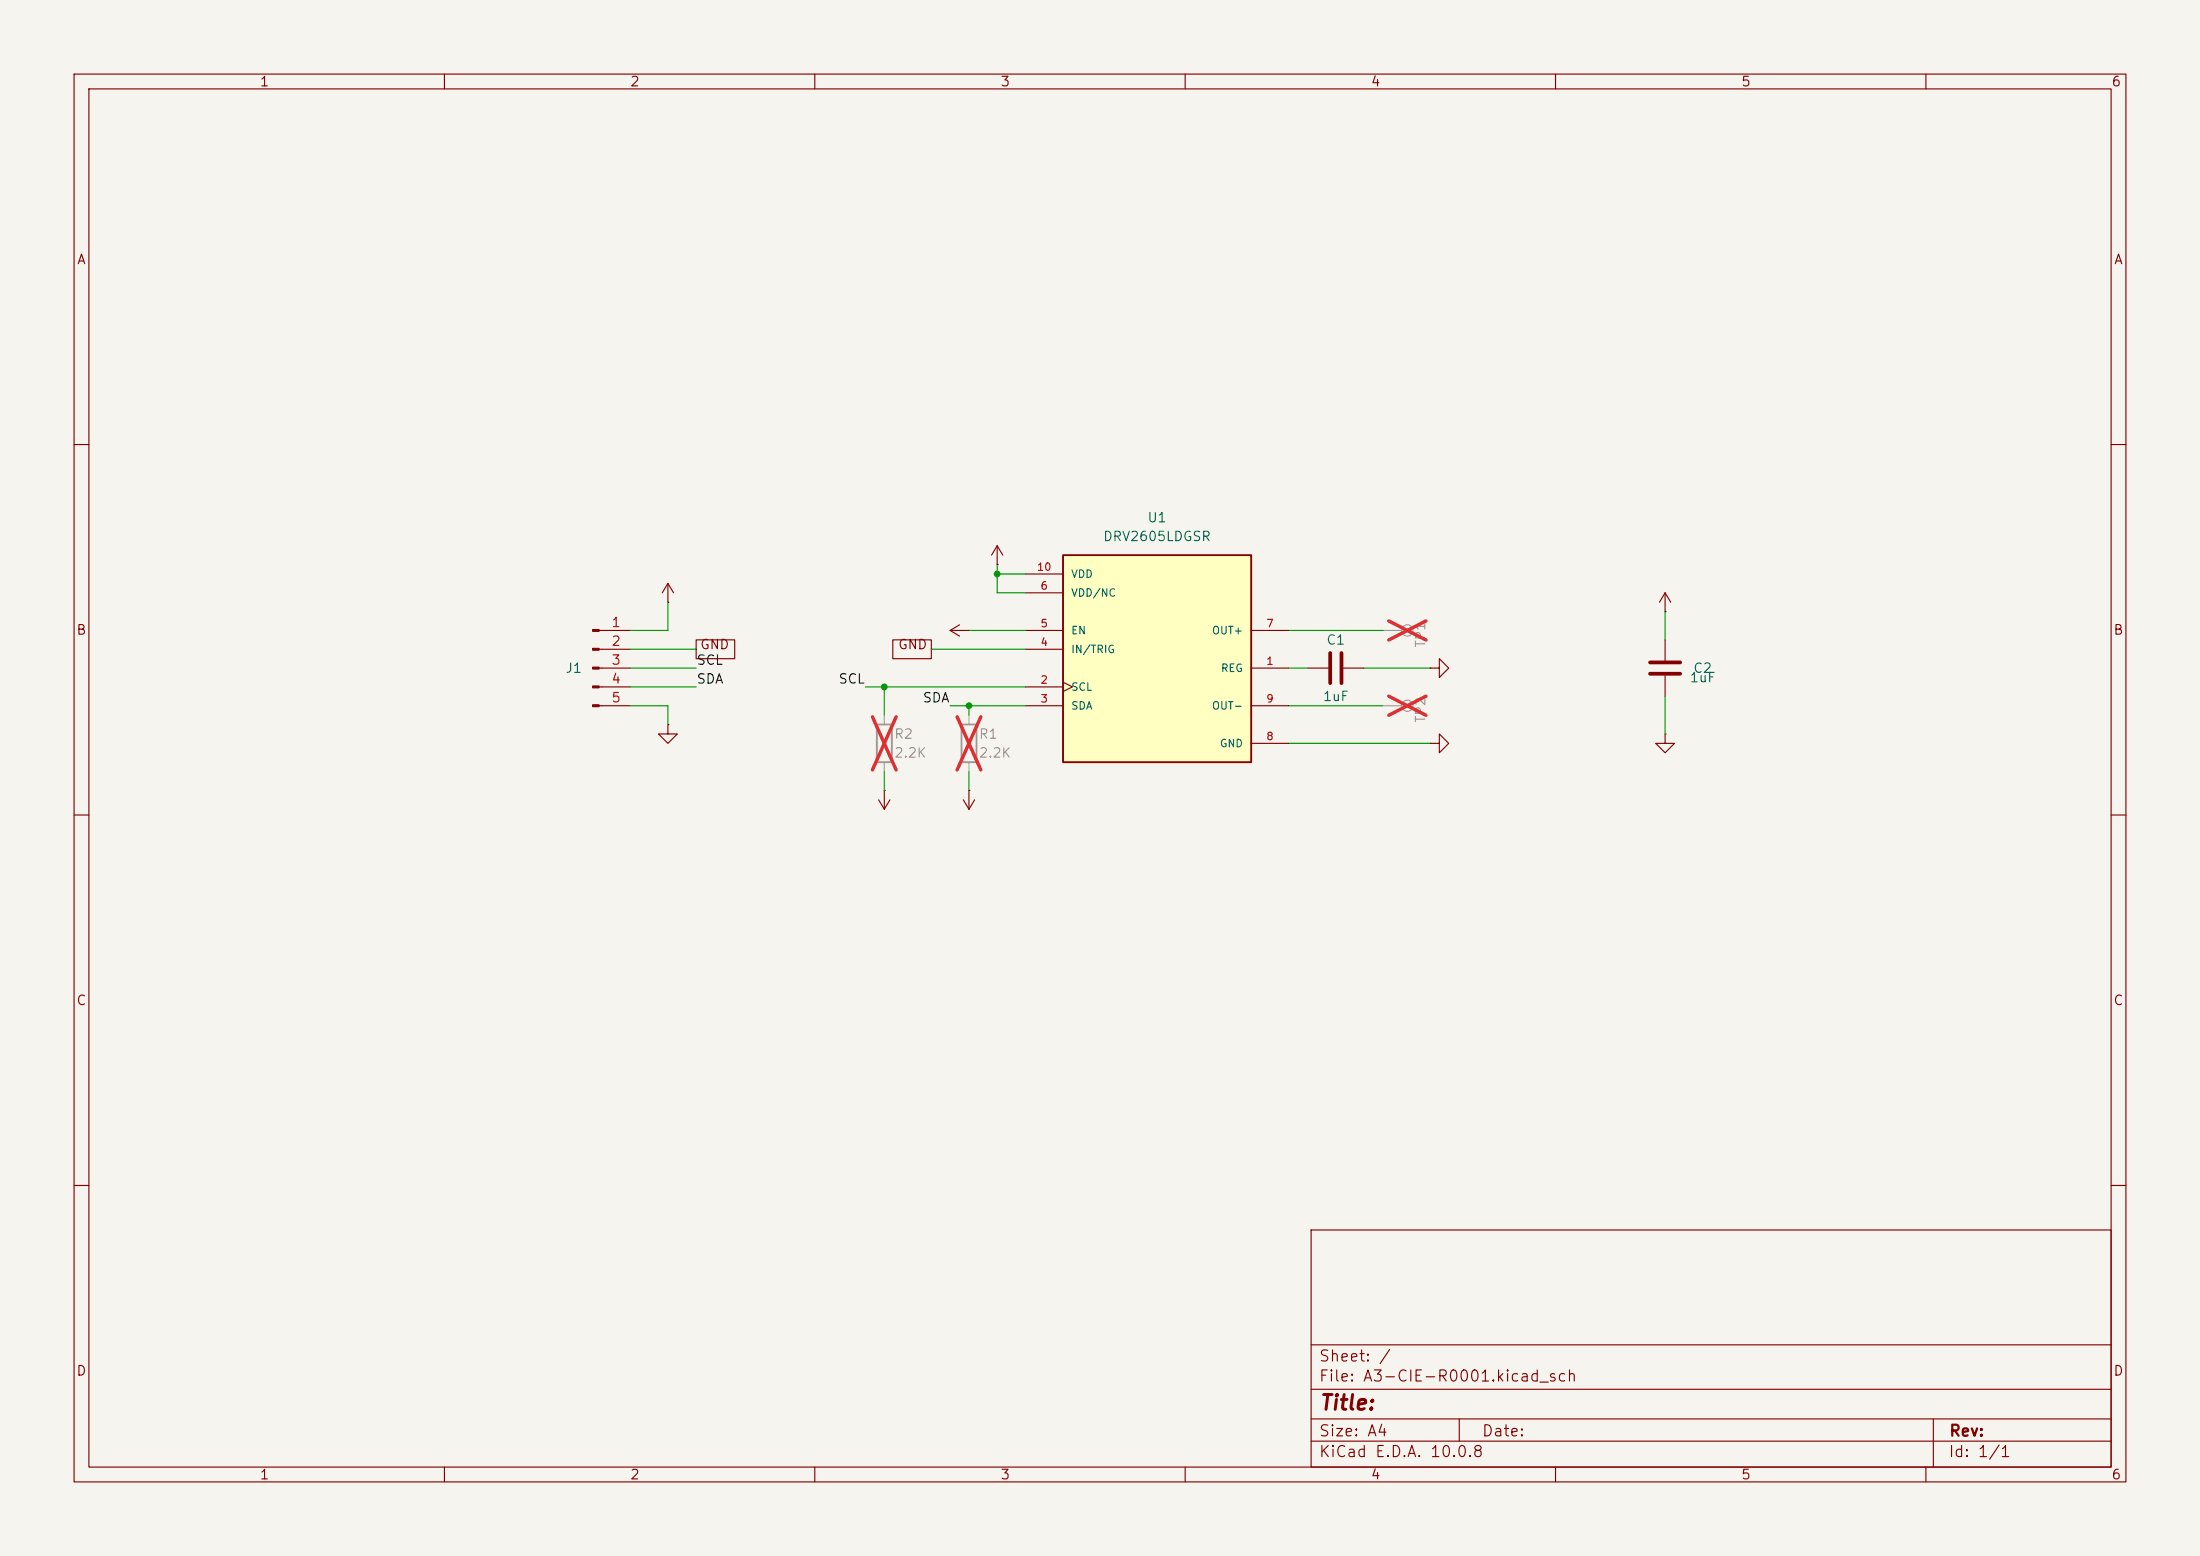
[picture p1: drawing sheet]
(kicad_sch
 (version 20260306)
 (generator "eeschema")
 (generator_version "10.0")
 (paper "A4")
 (lib_symbols
  (symbol "A3_Board:C"
   (pin_numbers (hide yes))
   (pin_names
    (offset 0.254)) (exclude_from_sim no) (in_bom yes) (on_board yes)
   (in_pos_files yes)
   (duplicate_pin_numbers_are_jumpers no)
   (property "Reference" "C" (at 0.635 2.54 0) (show_name no) (do_not_autoplace no) (effects (font (size 1.27 1.27)) (justify left)))
   (property "Value" "C" (at 0.635 -2.54 0) (show_name no) (do_not_autoplace no) (effects (font (size 1.27 1.27)) (justify left)))
   (property "Footprint" "" (at 0.9652 -3.81 0) (show_name no) (do_not_autoplace no) (hide yes) (effects (font (size 1.27 1.27))))
   (property "Datasheet" "" (at 0 0 0) (show_name no) (do_not_autoplace no) (hide yes) (effects (font (size 1.27 1.27))))
   (property "Description" "Unpolarized capacitor" (at 0 0 0) (show_name no) (do_not_autoplace no) (hide yes) (effects (font (size 1.27 1.27))))
   (symbol "C_0_1"
    (polyline (pts (xy -2.032 0.762) (xy 2.032 0.762)) (stroke (width 0.508) (type default)) (fill (type none)))
    (polyline (pts (xy -2.032 -0.762) (xy 2.032 -0.762)) (stroke (width 0.508) (type default)) (fill (type none))))
   (symbol "C_1_1"
    (pin passive line (at 0 3.81 270) (length 2.794) (name "" (effects (font (size 1.27 1.27)))) (number "1" (effects (font (size 1.27 1.27)))))
    (pin passive line (at 0 -3.81 90) (length 2.794) (name "" (effects (font (size 1.27 1.27)))) (number "2" (effects (font (size 1.27 1.27))))))
   (embedded_fonts no))
  (symbol "A3_Board:DRV2605LDGSR"
   (pin_names
    (offset 1.016)) (exclude_from_sim no) (in_bom yes) (on_board yes)
   (in_pos_files yes)
   (duplicate_pin_numbers_are_jumpers no)
   (property "Reference" "U" (at -12.7 16.24 0) (show_name no) (do_not_autoplace no) (effects (font (size 1.27 1.27)) (justify left bottom)))
   (property "Value" "DRV2605LDGSR" (at -12.7 -14.16 0) (show_name no) (do_not_autoplace no) (effects (font (size 1.27 1.27)) (justify left top)))
   (property "Footprint" "TW_Haptic:SOP50P490X110-10N" (at 0 0 0) (show_name no) (do_not_autoplace no) (hide yes) (effects (font (size 1.27 1.27)) (justify bottom)))
   (property "Datasheet" "" (at 0 0 0) (show_name no) (do_not_autoplace no) (hide yes) (effects (font (size 1.27 1.27))))
   (property "Description" "" (at 0 0 0) (show_name no) (do_not_autoplace no) (hide yes) (effects (font (size 1.27 1.27))))
   (property "MF" "Texas Instruments" (at 0 0 0) (show_name no) (do_not_autoplace no) (hide yes) (effects (font (size 1.27 1.27)) (justify bottom)))
   (property "MAXIMUM_PACKAGE_HEIGHT" "1.1 mm" (at 0 0 0) (show_name no) (do_not_autoplace no) (hide yes) (effects (font (size 1.27 1.27)) (justify bottom)))
   (property "Package" "VSSOP-10 Texas Instruments" (at 0 0 0) (show_name no) (do_not_autoplace no) (hide yes) (effects (font (size 1.27 1.27)) (justify bottom)))
   (property "Price" "None" (at 0 0 0) (show_name no) (do_not_autoplace no) (hide yes) (effects (font (size 1.27 1.27)) (justify bottom)))
   (property "Check_prices" "https://www.snapeda.com/parts/DRV2605LDGSR/Texas+Instruments/view-part/?ref=eda" (at 0 0 0) (show_name no) (do_not_autoplace no) (hide yes) (effects (font (size 1.27 1.27)) (justify bottom)))
   (property "STANDARD" "IPC-7351B" (at 0 0 0) (show_name no) (do_not_autoplace no) (hide yes) (effects (font (size 1.27 1.27)) (justify bottom)))
   (property "PARTREV" "D" (at 0 0 0) (show_name no) (do_not_autoplace no) (hide yes) (effects (font (size 1.27 1.27)) (justify bottom)))
   (property "SnapEDA_Link" "https://www.snapeda.com/parts/DRV2605LDGSR/Texas+Instruments/view-part/?ref=snap" (at 0 0 0) (show_name no) (do_not_autoplace no) (hide yes) (effects (font (size 1.27 1.27)) (justify bottom)))
   (property "MP" "DRV2605LDGSR" (at 0 0 0) (show_name no) (do_not_autoplace no) (hide yes) (effects (font (size 1.27 1.27)) (justify bottom)))
   (property "Description_1" "\n                        \n                            Haptic driver for ERM/LRA with 2-V operation, waveform library & auto-resonance tracking\n                        \n" (at 0 0 0) (show_name no) (do_not_autoplace no) (hide yes) (effects (font (size 1.27 1.27)) (justify bottom)))
   (property "Availability" "In Stock" (at 0 0 0) (show_name no) (do_not_autoplace no) (hide yes) (effects (font (size 1.27 1.27)) (justify bottom)))
   (property "MANUFACTURER" "Texas Instruments" (at 0 0 0) (show_name no) (do_not_autoplace no) (hide yes) (effects (font (size 1.27 1.27)) (justify bottom)))
   (symbol "DRV2605LDGSR_0_0"
    (rectangle (start -12.7 -12.7) (end 12.7 15.24) (stroke (width 0.254) (type default)) (fill (type background)))
    (pin output line (at 17.78 0 180) (length 5.08) (name "REG" (effects (font (size 1.016 1.016)))) (number "1" (effects (font (size 1.016 1.016)))))
    (pin input clock (at -17.78 -2.54 0) (length 5.08) (name "SCL" (effects (font (size 1.016 1.016)))) (number "2" (effects (font (size 1.016 1.016)))))
    (pin bidirectional line (at -17.78 -5.08 0) (length 5.08) (name "SDA" (effects (font (size 1.016 1.016)))) (number "3" (effects (font (size 1.016 1.016)))))
    (pin input line (at -17.78 2.54 0) (length 5.08) (name "IN/TRIG" (effects (font (size 1.016 1.016)))) (number "4" (effects (font (size 1.016 1.016)))))
    (pin input line (at -17.78 5.08 0) (length 5.08) (name "EN" (effects (font (size 1.016 1.016)))) (number "5" (effects (font (size 1.016 1.016)))))
    (pin power_in line (at -17.78 10.16 0) (length 5.08) (name "VDD/NC" (effects (font (size 1.016 1.016)))) (number "6" (effects (font (size 1.016 1.016)))))
    (pin output line (at 17.78 5.08 180) (length 5.08) (name "OUT+" (effects (font (size 1.016 1.016)))) (number "7" (effects (font (size 1.016 1.016)))))
    (pin power_in line (at 17.78 -10.16 180) (length 5.08) (name "GND" (effects (font (size 1.016 1.016)))) (number "8" (effects (font (size 1.016 1.016)))))
    (pin output line (at 17.78 -5.08 180) (length 5.08) (name "OUT-" (effects (font (size 1.016 1.016)))) (number "9" (effects (font (size 1.016 1.016)))))
    (pin power_in line (at -17.78 12.7 0) (length 5.08) (name "VDD" (effects (font (size 1.016 1.016)))) (number "10" (effects (font (size 1.016 1.016))))))
   (embedded_fonts no))
  (symbol "A3_Board:GND"
   (power global)
   (pin_numbers (hide yes))
   (pin_names
    (offset 0) (hide yes)) (exclude_from_sim no) (in_bom yes) (on_board yes)
   (in_pos_files yes)
   (duplicate_pin_numbers_are_jumpers no)
   (property "Reference" "#PWR" (at 0 -6.35 0) (show_name no) (do_not_autoplace no) (hide yes) (effects (font (size 1.27 1.27))))
   (property "Value" "GND" (at 0 -3.81 0) (show_name no) (do_not_autoplace no) (effects (font (size 1.27 1.27))))
   (property "Footprint" "" (at 0 0 0) (show_name no) (do_not_autoplace no) (hide yes) (effects (font (size 1.27 1.27))))
   (property "Datasheet" "" (at 0 0 0) (show_name no) (do_not_autoplace no) (hide yes) (effects (font (size 1.27 1.27))))
   (property "Description" "Power symbol creates a global label with name \"GND\" , ground" (at 0 0 0) (show_name no) (do_not_autoplace no) (hide yes) (effects (font (size 1.27 1.27))))
   (symbol "GND_0_1"
    (polyline (pts (xy 0 0) (xy 0 -1.27) (xy 1.27 -1.27) (xy 0 -2.54) (xy -1.27 -1.27) (xy 0 -1.27)) (stroke (width 0) (type default)) (fill (type none))))
   (symbol "GND_1_1"
    (pin power_in line (at 0 0 270) (length 0) (name "" (effects (font (size 1.27 1.27)))) (number "1" (effects (font (size 1.27 1.27))))))
   (embedded_fonts no))
  (symbol "A3_Board:R"
   (pin_numbers (hide yes))
   (pin_names
    (offset 0)) (exclude_from_sim no) (in_bom yes) (on_board yes)
   (in_pos_files yes)
   (duplicate_pin_numbers_are_jumpers no)
   (property "Reference" "R" (at 2.032 0 90) (show_name no) (do_not_autoplace no) (effects (font (size 1.27 1.27))))
   (property "Value" "R" (at 0 0 90) (show_name no) (do_not_autoplace no) (effects (font (size 1.27 1.27))))
   (property "Footprint" "" (at -1.778 0 90) (show_name no) (do_not_autoplace no) (hide yes) (effects (font (size 1.27 1.27))))
   (property "Datasheet" "" (at 0 0 0) (show_name no) (do_not_autoplace no) (hide yes) (effects (font (size 1.27 1.27))))
   (property "Description" "Resistor" (at 0 0 0) (show_name no) (do_not_autoplace no) (hide yes) (effects (font (size 1.27 1.27))))
   (symbol "R_0_1"
    (rectangle (start -1.016 -2.54) (end 1.016 2.54) (stroke (width 0.254) (type default)) (fill (type none))))
   (symbol "R_1_1"
    (pin passive line (at 0 3.81 270) (length 1.27) (name "" (effects (font (size 1.27 1.27)))) (number "1" (effects (font (size 1.27 1.27)))))
    (pin passive line (at 0 -3.81 90) (length 1.27) (name "" (effects (font (size 1.27 1.27)))) (number "2" (effects (font (size 1.27 1.27))))))
   (embedded_fonts no))
  (symbol "A3_Board:TestPoint"
   (pin_numbers (hide yes))
   (pin_names
    (offset 0.762) (hide yes)) (exclude_from_sim no) (in_bom yes) (on_board yes)
   (in_pos_files yes)
   (duplicate_pin_numbers_are_jumpers no)
   (property "Reference" "TP" (at 0 6.858 0) (show_name no) (do_not_autoplace no) (effects (font (size 1.27 1.27))))
   (property "Value" "TestPoint" (at 0 5.08 0) (show_name no) (do_not_autoplace no) (effects (font (size 1.27 1.27))))
   (property "Footprint" "" (at 5.08 0 0) (show_name no) (do_not_autoplace no) (hide yes) (effects (font (size 1.27 1.27))))
   (property "Datasheet" "" (at 5.08 0 0) (show_name no) (do_not_autoplace no) (hide yes) (effects (font (size 1.27 1.27))))
   (property "Description" "test point" (at 0 0 0) (show_name no) (do_not_autoplace no) (hide yes) (effects (font (size 1.27 1.27))))
   (symbol "TestPoint_0_1"
    (circle (center 0 3.302) (radius 0.762) (stroke (width 0) (type default)) (fill (type none))))
   (symbol "TestPoint_1_1"
    (pin passive line (at 0 0 90) (length 2.54) (name "1" (effects (font (size 1.27 1.27)))) (number "1" (effects (font (size 1.27 1.27))))))
   (embedded_fonts no))
  (symbol "A3_Board:VCC"
   (power global)
   (pin_numbers (hide yes))
   (pin_names
    (offset 0) (hide yes)) (exclude_from_sim no) (in_bom yes) (on_board yes)
   (in_pos_files yes)
   (duplicate_pin_numbers_are_jumpers no)
   (property "Reference" "#PWR" (at 0 -3.81 0) (show_name no) (do_not_autoplace no) (hide yes) (effects (font (size 1.27 1.27))))
   (property "Value" "VCC" (at 0 3.556 0) (show_name no) (do_not_autoplace no) (effects (font (size 1.27 1.27))))
   (property "Footprint" "" (at 0 0 0) (show_name no) (do_not_autoplace no) (hide yes) (effects (font (size 1.27 1.27))))
   (property "Datasheet" "" (at 0 0 0) (show_name no) (do_not_autoplace no) (hide yes) (effects (font (size 1.27 1.27))))
   (property "Description" "Power symbol creates a global label with name \"VCC\"" (at 0 0 0) (show_name no) (do_not_autoplace no) (hide yes) (effects (font (size 1.27 1.27))))
   (symbol "VCC_0_1"
    (polyline (pts (xy -0.762 1.27) (xy 0 2.54)) (stroke (width 0) (type default)) (fill (type none)))
    (polyline (pts (xy 0 2.54) (xy 0.762 1.27)) (stroke (width 0) (type default)) (fill (type none)))
    (polyline (pts (xy 0 0) (xy 0 2.54)) (stroke (width 0) (type default)) (fill (type none))))
   (symbol "VCC_1_1"
    (pin power_in line (at 0 0 90) (length 0) (name "" (effects (font (size 1.27 1.27)))) (number "1" (effects (font (size 1.27 1.27))))))
   (embedded_fonts no))
  (symbol "A3_Board:W4_CIE_5pin"
   (pin_names
    (offset 1.016) (hide yes)) (exclude_from_sim no) (in_bom yes) (on_board yes)
   (in_pos_files yes)
   (duplicate_pin_numbers_are_jumpers no)
   (property "Reference" "J" (at 0 7.62 0) (show_name no) (do_not_autoplace no) (effects (font (size 1.27 1.27))))
   (property "Value" "W4_CIE_5pin" (at 0 -7.62 0) (show_name no) (do_not_autoplace no) (effects (font (size 1.27 1.27))))
   (property "Footprint" "" (at 0 0 0) (show_name no) (do_not_autoplace no) (hide yes) (effects (font (size 1.27 1.27))))
   (property "Datasheet" "" (at 0 0 0) (show_name no) (do_not_autoplace no) (hide yes) (effects (font (size 1.27 1.27))))
   (property "Description" "CviLux five-position right-angle W4 header, external 3.3 V and ground" (at 0 0 0) (show_name no) (do_not_autoplace no) (hide yes) (effects (font (size 1.27 1.27))))
   (property "ki_locked" "" (at 0 0 0) (show_name no) (do_not_autoplace no) (effects (font (size 1.27 1.27))))
   (symbol "W4_CIE_5pin_1_1"
    (rectangle (start 0.8636 5.207) (end 0 4.953) (stroke (width 0.1524) (type default)) (fill (type outline)))
    (rectangle (start 0.8636 2.667) (end 0 2.413) (stroke (width 0.1524) (type default)) (fill (type outline)))
    (rectangle (start 0.8636 0.127) (end 0 -0.127) (stroke (width 0.1524) (type default)) (fill (type outline)))
    (rectangle (start 0.8636 -2.413) (end 0 -2.667) (stroke (width 0.1524) (type default)) (fill (type outline)))
    (rectangle (start 0.8636 -4.953) (end 0 -5.207) (stroke (width 0.1524) (type default)) (fill (type outline)))
    (polyline (pts (xy 1.27 5.08) (xy 0.8636 5.08)) (stroke (width 0.1524) (type default)) (fill (type none)))
    (polyline (pts (xy 1.27 2.54) (xy 0.8636 2.54)) (stroke (width 0.1524) (type default)) (fill (type none)))
    (polyline (pts (xy 1.27 0) (xy 0.8636 0)) (stroke (width 0.1524) (type default)) (fill (type none)))
    (polyline (pts (xy 1.27 -2.54) (xy 0.8636 -2.54)) (stroke (width 0.1524) (type default)) (fill (type none)))
    (polyline (pts (xy 1.27 -5.08) (xy 0.8636 -5.08)) (stroke (width 0.1524) (type default)) (fill (type none)))
    (pin power_out line (at 5.08 5.08 180) (length 3.81) (name "Pin_1" (effects (font (size 1.27 1.27)))) (number "1" (effects (font (size 1.27 1.27)))))
    (pin passive line (at 5.08 2.54 180) (length 3.81) (name "Pin_2" (effects (font (size 1.27 1.27)))) (number "2" (effects (font (size 1.27 1.27)))))
    (pin passive line (at 5.08 0 180) (length 3.81) (name "Pin_3" (effects (font (size 1.27 1.27)))) (number "3" (effects (font (size 1.27 1.27)))))
    (pin passive line (at 5.08 -2.54 180) (length 3.81) (name "Pin_4" (effects (font (size 1.27 1.27)))) (number "4" (effects (font (size 1.27 1.27)))))
    (pin power_out line (at 5.08 -5.08 180) (length 3.81) (name "Pin_5" (effects (font (size 1.27 1.27)))) (number "5" (effects (font (size 1.27 1.27))))))
   (embedded_fonts no)))
 (junction
  (at 130.81 95.25)
  (diameter 0)
  (color 0 0 0 0))
 (junction
  (at 119.38 92.71)
  (diameter 0)
  (color 0 0 0 0))
 (junction
  (at 134.62 77.47)
  (diameter 0)
  (color 0 0 0 0))
 (wire
  (pts (xy 173.99 100.33) (xy 193.04 100.33))
  (stroke (width 0) (type default)))
 (wire
  (pts (xy 90.17 95.25) (xy 90.17 97.79))
  (stroke (width 0) (type default)))
 (wire
  (pts (xy 134.62 80.01) (xy 134.62 77.47))
  (stroke (width 0) (type default)))
 (wire
  (pts (xy 85.09 87.63) (xy 93.98 87.63))
  (stroke (width 0) (type default)))
 (wire
  (pts (xy 125.73 87.63) (xy 138.43 87.63))
  (stroke (width 0) (type default)))
 (wire
  (pts (xy 138.43 92.71) (xy 119.38 92.71))
  (stroke (width 0) (type default)))
 (wire
  (pts (xy 184.15 90.17) (xy 193.04 90.17))
  (stroke (width 0) (type default)))
 (wire
  (pts (xy 138.43 80.01) (xy 134.62 80.01))
  (stroke (width 0) (type default)))
 (wire
  (pts (xy 90.17 85.09) (xy 90.17 81.28))
  (stroke (width 0) (type default)))
 (wire
  (pts (xy 173.99 95.25) (xy 186.69 95.25))
  (stroke (width 0) (type default)))
 (wire
  (pts (xy 130.81 104.14) (xy 130.81 106.68))
  (stroke (width 0) (type default)))
 (wire
  (pts (xy 173.99 90.17) (xy 176.53 90.17))
  (stroke (width 0) (type default)))
 (wire
  (pts (xy 173.99 85.09) (xy 186.69 85.09))
  (stroke (width 0) (type default)))
 (wire
  (pts (xy 138.43 77.47) (xy 134.62 77.47))
  (stroke (width 0) (type default)))
 (wire
  (pts (xy 85.09 92.71) (xy 93.98 92.71))
  (stroke (width 0) (type default)))
 (wire
  (pts (xy 85.09 95.25) (xy 90.17 95.25))
  (stroke (width 0) (type default)))
 (wire
  (pts (xy 130.81 96.52) (xy 130.81 95.25))
  (stroke (width 0) (type default)))
 (wire
  (pts (xy 116.84 92.71) (xy 119.38 92.71))
  (stroke (width 0) (type default)))
 (wire
  (pts (xy 119.38 104.14) (xy 119.38 106.68))
  (stroke (width 0) (type default)))
 (wire
  (pts (xy 130.81 95.25) (xy 138.43 95.25))
  (stroke (width 0) (type default)))
 (wire
  (pts (xy 134.62 77.47) (xy 134.62 76.2))
  (stroke (width 0) (type default)))
 (wire
  (pts (xy 224.79 93.98) (xy 224.79 99.06))
  (stroke (width 0) (type default)))
 (wire
  (pts (xy 128.27 95.25) (xy 130.81 95.25))
  (stroke (width 0) (type default)))
 (wire
  (pts (xy 85.09 90.17) (xy 93.98 90.17))
  (stroke (width 0) (type default)))
 (wire
  (pts (xy 224.79 82.55) (xy 224.79 86.36))
  (stroke (width 0) (type default)))
 (wire
  (pts (xy 85.09 85.09) (xy 90.17 85.09))
  (stroke (width 0) (type default)))
 (wire
  (pts (xy 130.81 85.09) (xy 138.43 85.09))
  (stroke (width 0) (type default)))
 (wire
  (pts (xy 119.38 92.71) (xy 119.38 96.52))
  (stroke (width 0) (type default)))
 (label "SDA"
  (at 93.98 92.71 0)
  (effects (font (size 1.27 1.27)) (justify left bottom)))
 (label "SCL"
  (at 93.98 90.17 0)
  (effects (font (size 1.27 1.27)) (justify left bottom)))
 (label "SDA"
  (at 128.27 95.25 180)
  (effects (font (size 1.27 1.27)) (justify right bottom)))
 (label "SCL"
  (at 116.84 92.71 180)
  (effects (font (size 1.27 1.27)) (justify right bottom)))
 (global_label "GND"
  (shape passive)
  (at 93.98 87.63 0)
  (effects (font (size 1.27 1.27)) (justify left bottom))
  (property "Intersheetrefs" "${INTERSHEET_REFS}" (at 93.98 87.63 0) (hide yes) (show_name no) (do_not_autoplace no) (effects (font (size 1.27 1.27)))))
 (global_label "GND"
  (shape passive)
  (at 125.73 87.63 180)
  (effects (font (size 1.27 1.27)) (justify right bottom))
  (property "Intersheetrefs" "${INTERSHEET_REFS}" (at 125.73 87.63 0) (hide yes) (show_name no) (do_not_autoplace no) (effects (font (size 1.27 1.27)))))
 (symbol
  (lib_id "A3_Board:W4_CIE_5pin")
  (at 80.01 90.17 0)
  (unit 1)
  (body_style 1)
  (exclude_from_sim no)
  (in_bom yes)
  (on_board yes)
  (in_pos_files yes)
  (dnp no)
  (property "Reference" "J1" (at 77.47 90.17 0) (show_name no) (do_not_autoplace no) (effects (font (size 1.27 1.27))))
  (property "Value" "CIEP05P1HK0-NH" (at 80.01 82.55 0) (hide yes) (show_name no) (do_not_autoplace no) (effects (font (size 1.27 1.27))))
  (property "Footprint" "TW_Haptic:CIEP05P1HK0-NH" (at 80.01 90.17 0) (hide yes) (show_name no) (do_not_autoplace no) (effects (font (size 1.27 1.27))))
  (property "Datasheet" "" (at 80.01 90.17 0) (hide yes) (show_name no) (do_not_autoplace no) (effects (font (size 1.27 1.27))))
  (property "Description" "CviLux five-position right-angle W4 header, external 3.3 V and ground" (at 80.01 90.17 0) (hide yes) (show_name no) (do_not_autoplace no) (effects (font (size 1.27 1.27))))
  (property "MPN" "CIEP05P1HK0-NH" (at 80.01 90.17 0) (hide yes) (show_name no) (do_not_autoplace no) (effects (font (size 1.27 1.27))))
  (property "MP" "CIEP05P1HK0-NH" (at 80.01 90.17 0) (hide yes) (show_name no) (do_not_autoplace no) (effects (font (size 1.27 1.27))))
  (pin "3")
  (pin "1")
  (pin "2")
  (pin "4")
  (pin "5"))
 (symbol
  (lib_id "A3_Board:VCC")
  (at 134.62 76.2 0)
  (unit 1)
  (body_style 1)
  (exclude_from_sim no)
  (in_bom yes)
  (on_board yes)
  (in_pos_files yes)
  (dnp no)
  (fields_autoplaced yes)
  (property "Reference" "#PWR09" (at 134.62 80.01 0) (hide yes) (show_name no) (do_not_autoplace no) (effects (font (size 1.27 1.27))))
  (property "Value" "VCC" (at 134.62 71.12 0) (hide yes) (show_name no) (do_not_autoplace no) (effects (font (size 1.27 1.27))))
  (property "Footprint" "" (at 134.62 76.2 0) (hide yes) (show_name no) (do_not_autoplace no) (effects (font (size 1.27 1.27))))
  (property "Datasheet" "" (at 134.62 76.2 0) (hide yes) (show_name no) (do_not_autoplace no) (effects (font (size 1.27 1.27))))
  (property "Description" "Power symbol creates a global label with name \"VCC\"" (at 134.62 76.2 0) (hide yes) (show_name no) (do_not_autoplace no) (effects (font (size 1.27 1.27))))
  (pin "1"))
 (symbol
  (lib_id "A3_Board:GND")
  (at 193.04 100.33 90)
  (unit 1)
  (body_style 1)
  (exclude_from_sim no)
  (in_bom yes)
  (on_board yes)
  (in_pos_files yes)
  (dnp no)
  (fields_autoplaced yes)
  (property "Reference" "#PWR06" (at 199.39 100.33 0) (hide yes) (show_name no) (do_not_autoplace no) (effects (font (size 1.27 1.27))))
  (property "Value" "GND" (at 196.85 100.33 90) (hide yes) (show_name no) (do_not_autoplace no) (effects (font (size 1.27 1.27)) (justify right)))
  (property "Footprint" "" (at 193.04 100.33 0) (hide yes) (show_name no) (do_not_autoplace no) (effects (font (size 1.27 1.27))))
  (property "Datasheet" "" (at 193.04 100.33 0) (hide yes) (show_name no) (do_not_autoplace no) (effects (font (size 1.27 1.27))))
  (property "Description" "Power symbol creates a global label with name \"GND\" , ground" (at 193.04 100.33 0) (hide yes) (show_name no) (do_not_autoplace no) (effects (font (size 1.27 1.27))))
  (pin "1"))
 (symbol
  (lib_id "A3_Board:VCC")
  (at 119.38 106.68 180)
  (unit 1)
  (body_style 1)
  (exclude_from_sim no)
  (in_bom yes)
  (on_board yes)
  (in_pos_files yes)
  (dnp no)
  (fields_autoplaced yes)
  (property "Reference" "#PWR02" (at 119.38 102.87 0) (hide yes) (show_name no) (do_not_autoplace no) (effects (font (size 1.27 1.27))))
  (property "Value" "VCC" (at 119.38 111.76 0) (hide yes) (show_name no) (do_not_autoplace no) (effects (font (size 1.27 1.27))))
  (property "Footprint" "" (at 119.38 106.68 0) (hide yes) (show_name no) (do_not_autoplace no) (effects (font (size 1.27 1.27))))
  (property "Datasheet" "" (at 119.38 106.68 0) (hide yes) (show_name no) (do_not_autoplace no) (effects (font (size 1.27 1.27))))
  (property "Description" "Power symbol creates a global label with name \"VCC\"" (at 119.38 106.68 0) (hide yes) (show_name no) (do_not_autoplace no) (effects (font (size 1.27 1.27))))
  (pin "1"))
 (symbol
  (lib_id "A3_Board:VCC")
  (at 224.79 82.55 0)
  (unit 1)
  (body_style 1)
  (exclude_from_sim no)
  (in_bom yes)
  (on_board yes)
  (in_pos_files yes)
  (dnp no)
  (fields_autoplaced yes)
  (property "Reference" "#PWR05" (at 224.79 86.36 0) (hide yes) (show_name no) (do_not_autoplace no) (effects (font (size 1.27 1.27))))
  (property "Value" "VCC" (at 224.79 77.47 0) (hide yes) (show_name no) (do_not_autoplace no) (effects (font (size 1.27 1.27))))
  (property "Footprint" "" (at 224.79 82.55 0) (hide yes) (show_name no) (do_not_autoplace no) (effects (font (size 1.27 1.27))))
  (property "Datasheet" "" (at 224.79 82.55 0) (hide yes) (show_name no) (do_not_autoplace no) (effects (font (size 1.27 1.27))))
  (property "Description" "Power symbol creates a global label with name \"VCC\"" (at 224.79 82.55 0) (hide yes) (show_name no) (do_not_autoplace no) (effects (font (size 1.27 1.27))))
  (pin "1"))
 (symbol
  (lib_id "A3_Board:C")
  (at 224.79 90.17 180)
  (unit 1)
  (body_style 1)
  (exclude_from_sim no)
  (in_bom yes)
  (on_board yes)
  (in_pos_files yes)
  (dnp no)
  (property "Reference" "C2" (at 229.87 90.17 0) (show_name no) (do_not_autoplace no) (effects (font (size 1.27 1.27))))
  (property "Value" "1uF" (at 229.87 91.44 0) (show_name no) (do_not_autoplace no) (effects (font (size 1.27 1.27))))
  (property "Footprint" "TW_Haptic:C_0603_1608Metric" (at 224.79 86.36 0) (hide yes) (show_name no) (do_not_autoplace no) (effects (font (size 1.27 1.27))))
  (property "Datasheet" "" (at 224.79 90.17 0) (hide yes) (show_name no) (do_not_autoplace no) (effects (font (size 1.27 1.27))))
  (property "Description" "Unpolarized capacitor" (at 224.79 90.17 0) (hide yes) (show_name no) (do_not_autoplace no) (effects (font (size 1.27 1.27))))
  (property "MPN" "CL10A105KO8NNNC" (at 224.79 90.17 0) (hide yes) (show_name no) (do_not_autoplace no) (effects (font (size 1.27 1.27))))
  (property "MP" "CL10A105KO8NNNC" (at 224.79 90.17 0) (hide yes) (show_name no) (do_not_autoplace no) (effects (font (size 1.27 1.27))))
  (pin "2")
  (pin "1"))
 (symbol
  (lib_id "A3_Board:VCC")
  (at 90.17 81.28 0)
  (unit 1)
  (body_style 1)
  (exclude_from_sim no)
  (in_bom yes)
  (on_board yes)
  (in_pos_files yes)
  (dnp no)
  (fields_autoplaced yes)
  (property "Reference" "#PWR07" (at 90.17 85.09 0) (hide yes) (show_name no) (do_not_autoplace no) (effects (font (size 1.27 1.27))))
  (property "Value" "VCC" (at 90.17 76.2 0) (hide yes) (show_name no) (do_not_autoplace no) (effects (font (size 1.27 1.27))))
  (property "Footprint" "" (at 90.17 81.28 0) (hide yes) (show_name no) (do_not_autoplace no) (effects (font (size 1.27 1.27))))
  (property "Datasheet" "" (at 90.17 81.28 0) (hide yes) (show_name no) (do_not_autoplace no) (effects (font (size 1.27 1.27))))
  (property "Description" "Power symbol creates a global label with name \"VCC\"" (at 90.17 81.28 0) (hide yes) (show_name no) (do_not_autoplace no) (effects (font (size 1.27 1.27))))
  (pin "1"))
 (symbol
  (lib_id "A3_Board:GND")
  (at 90.17 97.79 0)
  (unit 1)
  (body_style 1)
  (exclude_from_sim no)
  (in_bom yes)
  (on_board yes)
  (in_pos_files yes)
  (dnp no)
  (fields_autoplaced yes)
  (property "Reference" "#PWR08" (at 90.17 104.14 0) (hide yes) (show_name no) (do_not_autoplace no) (effects (font (size 1.27 1.27))))
  (property "Value" "GND" (at 90.17 101.6 90) (hide yes) (show_name no) (do_not_autoplace no) (effects (font (size 1.27 1.27)) (justify right)))
  (property "Footprint" "" (at 90.17 97.79 0) (hide yes) (show_name no) (do_not_autoplace no) (effects (font (size 1.27 1.27))))
  (property "Datasheet" "" (at 90.17 97.79 0) (hide yes) (show_name no) (do_not_autoplace no) (effects (font (size 1.27 1.27))))
  (property "Description" "Power symbol creates a global label with name \"GND\" , ground" (at 90.17 97.79 0) (hide yes) (show_name no) (do_not_autoplace no) (effects (font (size 1.27 1.27))))
  (pin "1"))
 (symbol
  (lib_id "A3_Board:TestPoint")
  (at 186.69 85.09 270)
  (unit 1)
  (body_style 1)
  (exclude_from_sim yes)
  (in_bom no)
  (on_board yes)
  (in_pos_files yes)
  (dnp yes)
  (property "Reference" "TP1" (at 191.77 83.82 0) (show_name no) (do_not_autoplace no) (effects (font (size 1.27 1.27)) (justify left)))
  (property "Value" "TestPoint" (at 187.96 87.63 0) (hide yes) (show_name no) (do_not_autoplace no) (effects (font (size 1.27 1.27)) (justify left)))
  (property "Footprint" "TW_Haptic:PinHeader_1x01_P2.54mm_Vertical" (at 186.69 90.17 0) (hide yes) (show_name no) (do_not_autoplace no) (effects (font (size 1.27 1.27))))
  (property "Datasheet" "" (at 186.69 90.17 0) (hide yes) (show_name no) (do_not_autoplace no) (effects (font (size 1.27 1.27))))
  (property "Description" "test point" (at 186.69 85.09 0) (hide yes) (show_name no) (do_not_autoplace no) (effects (font (size 1.27 1.27))))
  (property "MPN" "" (at 186.69 85.09 0) (hide yes) (show_name no) (do_not_autoplace no) (effects (font (size 1.27 1.27))))
  (pin "1"))
 (symbol
  (lib_id "A3_Board:VCC")
  (at 130.81 106.68 180)
  (unit 1)
  (body_style 1)
  (exclude_from_sim no)
  (in_bom yes)
  (on_board yes)
  (in_pos_files yes)
  (dnp no)
  (fields_autoplaced yes)
  (property "Reference" "#PWR01" (at 130.81 102.87 0) (hide yes) (show_name no) (do_not_autoplace no) (effects (font (size 1.27 1.27))))
  (property "Value" "VCC" (at 130.81 111.76 0) (hide yes) (show_name no) (do_not_autoplace no) (effects (font (size 1.27 1.27))))
  (property "Footprint" "" (at 130.81 106.68 0) (hide yes) (show_name no) (do_not_autoplace no) (effects (font (size 1.27 1.27))))
  (property "Datasheet" "" (at 130.81 106.68 0) (hide yes) (show_name no) (do_not_autoplace no) (effects (font (size 1.27 1.27))))
  (property "Description" "Power symbol creates a global label with name \"VCC\"" (at 130.81 106.68 0) (hide yes) (show_name no) (do_not_autoplace no) (effects (font (size 1.27 1.27))))
  (pin "1"))
 (symbol
  (lib_id "A3_Board:C")
  (at 180.34 90.17 90)
  (unit 1)
  (body_style 1)
  (exclude_from_sim no)
  (in_bom yes)
  (on_board yes)
  (in_pos_files yes)
  (dnp no)
  (property "Reference" "C1" (at 180.34 86.36 90) (show_name no) (do_not_autoplace no) (effects (font (size 1.27 1.27))))
  (property "Value" "1uF" (at 180.34 93.98 90) (show_name no) (do_not_autoplace no) (effects (font (size 1.27 1.27))))
  (property "Footprint" "TW_Haptic:C_0603_1608Metric" (at 184.15 90.17 0) (hide yes) (show_name no) (do_not_autoplace no) (effects (font (size 1.27 1.27))))
  (property "Datasheet" "" (at 180.34 90.17 0) (hide yes) (show_name no) (do_not_autoplace no) (effects (font (size 1.27 1.27))))
  (property "Description" "Unpolarized capacitor" (at 180.34 90.17 0) (hide yes) (show_name no) (do_not_autoplace no) (effects (font (size 1.27 1.27))))
  (property "MPN" "CL10A105KO8NNNC" (at 180.34 90.17 0) (hide yes) (show_name no) (do_not_autoplace no) (effects (font (size 1.27 1.27))))
  (property "MP" "CL10A105KO8NNNC" (at 180.34 90.17 90) (hide yes) (show_name no) (do_not_autoplace no) (effects (font (size 1.27 1.27))))
  (pin "2")
  (pin "1"))
 (symbol
  (lib_id "A3_Board:DRV2605LDGSR")
  (at 156.21 90.17 0)
  (unit 1)
  (body_style 1)
  (exclude_from_sim no)
  (in_bom yes)
  (on_board yes)
  (in_pos_files yes)
  (dnp no)
  (fields_autoplaced yes)
  (property "Reference" "U1" (at 156.21 69.85 0) (show_name no) (do_not_autoplace no) (effects (font (size 1.27 1.27))))
  (property "Value" "DRV2605LDGSR" (at 156.21 72.39 0) (show_name no) (do_not_autoplace no) (effects (font (size 1.27 1.27))))
  (property "Footprint" "TW_Haptic:SOP50P490X110-10N" (at 156.21 90.17 0) (hide yes) (show_name no) (do_not_autoplace no) (effects (font (size 1.27 1.27)) (justify bottom)))
  (property "Datasheet" "" (at 156.21 90.17 0) (hide yes) (show_name no) (do_not_autoplace no) (effects (font (size 1.27 1.27))))
  (property "Description" "" (at 156.21 90.17 0) (hide yes) (show_name no) (do_not_autoplace no) (effects (font (size 1.27 1.27))))
  (property "MF" "Texas Instruments" (at 156.21 90.17 0) (hide yes) (show_name no) (do_not_autoplace no) (effects (font (size 1.27 1.27)) (justify bottom)))
  (property "MAXIMUM_PACKAGE_HEIGHT" "1.1 mm" (at 156.21 90.17 0) (hide yes) (show_name no) (do_not_autoplace no) (effects (font (size 1.27 1.27)) (justify bottom)))
  (property "Package" "VSSOP-10 Texas Instruments" (at 156.21 90.17 0) (hide yes) (show_name no) (do_not_autoplace no) (effects (font (size 1.27 1.27)) (justify bottom)))
  (property "Price" "None" (at 156.21 90.17 0) (hide yes) (show_name no) (do_not_autoplace no) (effects (font (size 1.27 1.27)) (justify bottom)))
  (property "Check_prices" "https://www.snapeda.com/parts/DRV2605LDGSR/Texas+Instruments/view-part/?ref=eda" (at 156.21 90.17 0) (hide yes) (show_name no) (do_not_autoplace no) (effects (font (size 1.27 1.27)) (justify bottom)))
  (property "STANDARD" "IPC-7351B" (at 156.21 90.17 0) (hide yes) (show_name no) (do_not_autoplace no) (effects (font (size 1.27 1.27)) (justify bottom)))
  (property "PARTREV" "D" (at 156.21 90.17 0) (hide yes) (show_name no) (do_not_autoplace no) (effects (font (size 1.27 1.27)) (justify bottom)))
  (property "SnapEDA_Link" "https://www.snapeda.com/parts/DRV2605LDGSR/Texas+Instruments/view-part/?ref=snap" (at 156.21 90.17 0) (hide yes) (show_name no) (do_not_autoplace no) (effects (font (size 1.27 1.27)) (justify bottom)))
  (property "MP" "DRV2605LDGSR" (at 156.21 90.17 0) (hide yes) (show_name no) (do_not_autoplace no) (effects (font (size 1.27 1.27)) (justify bottom)))
  (property "Description_1" "\n                        \n                            Haptic driver for ERM/LRA with 2-V operation, waveform library & auto-resonance tracking\n                        \n" (at 156.21 90.17 0) (hide yes) (show_name no) (do_not_autoplace no) (effects (font (size 1.27 1.27)) (justify bottom)))
  (property "Availability" "In Stock" (at 156.21 90.17 0) (hide yes) (show_name no) (do_not_autoplace no) (effects (font (size 1.27 1.27)) (justify bottom)))
  (property "MANUFACTURER" "Texas Instruments" (at 156.21 90.17 0) (hide yes) (show_name no) (do_not_autoplace no) (effects (font (size 1.27 1.27)) (justify bottom)))
  (property "MPN" "DRV2605LDGSR" (at 156.21 90.17 0) (hide yes) (show_name no) (do_not_autoplace no) (effects (font (size 1.27 1.27))))
  (pin "6")
  (pin "10")
  (pin "2")
  (pin "8")
  (pin "9")
  (pin "5")
  (pin "1")
  (pin "3")
  (pin "4")
  (pin "7"))
 (symbol
  (lib_id "A3_Board:TestPoint")
  (at 186.69 95.25 270)
  (unit 1)
  (body_style 1)
  (exclude_from_sim yes)
  (in_bom no)
  (on_board yes)
  (in_pos_files yes)
  (dnp yes)
  (property "Reference" "TP2" (at 191.77 93.98 0) (show_name no) (do_not_autoplace no) (effects (font (size 1.27 1.27)) (justify left)))
  (property "Value" "TestPoint" (at 187.96 97.79 0) (hide yes) (show_name no) (do_not_autoplace no) (effects (font (size 1.27 1.27)) (justify left)))
  (property "Footprint" "TW_Haptic:PinHeader_1x01_P2.54mm_Vertical" (at 186.69 100.33 0) (hide yes) (show_name no) (do_not_autoplace no) (effects (font (size 1.27 1.27))))
  (property "Datasheet" "" (at 186.69 100.33 0) (hide yes) (show_name no) (do_not_autoplace no) (effects (font (size 1.27 1.27))))
  (property "Description" "test point" (at 186.69 95.25 0) (hide yes) (show_name no) (do_not_autoplace no) (effects (font (size 1.27 1.27))))
  (property "MPN" "" (at 186.69 95.25 0) (hide yes) (show_name no) (do_not_autoplace no) (effects (font (size 1.27 1.27))))
  (pin "1"))
 (symbol
  (lib_id "A3_Board:R")
  (at 119.38 100.33 180)
  (unit 1)
  (body_style 1)
  (exclude_from_sim no)
  (in_bom yes)
  (on_board yes)
  (in_pos_files yes)
  (dnp yes)
  (fields_autoplaced yes)
  (property "Reference" "R2" (at 120.65 99.06 0) (show_name no) (do_not_autoplace no) (effects (font (size 1.27 1.27)) (justify right)))
  (property "Value" "2.2K" (at 120.65 101.6 0) (show_name no) (do_not_autoplace no) (effects (font (size 1.27 1.27)) (justify right)))
  (property "Footprint" "TW_Haptic:R_0603_1608Metric" (at 120.65 100.33 90) (hide yes) (show_name no) (do_not_autoplace no) (effects (font (size 1.27 1.27))))
  (property "Datasheet" "" (at 119.38 100.33 0) (hide yes) (show_name no) (do_not_autoplace no) (effects (font (size 1.27 1.27))))
  (property "Description" "Resistor" (at 119.38 100.33 0) (hide yes) (show_name no) (do_not_autoplace no) (effects (font (size 1.27 1.27))))
  (property "MPN" "CRT03F7E2201" (at 119.38 100.33 0) (hide yes) (show_name no) (do_not_autoplace no) (effects (font (size 1.27 1.27))))
  (property "MP" "CL10A105KO8NNNC" (at 119.38 100.33 0) (hide yes) (show_name no) (do_not_autoplace no) (effects (font (size 1.27 1.27))))
  (pin "1")
  (pin "2"))
 (symbol
  (lib_id "A3_Board:GND")
  (at 193.04 90.17 90)
  (unit 1)
  (body_style 1)
  (exclude_from_sim no)
  (in_bom yes)
  (on_board yes)
  (in_pos_files yes)
  (dnp no)
  (fields_autoplaced yes)
  (property "Reference" "#PWR03" (at 199.39 90.17 0) (hide yes) (show_name no) (do_not_autoplace no) (effects (font (size 1.27 1.27))))
  (property "Value" "GND" (at 196.85 90.17 90) (hide yes) (show_name no) (do_not_autoplace no) (effects (font (size 1.27 1.27)) (justify right)))
  (property "Footprint" "" (at 193.04 90.17 0) (hide yes) (show_name no) (do_not_autoplace no) (effects (font (size 1.27 1.27))))
  (property "Datasheet" "" (at 193.04 90.17 0) (hide yes) (show_name no) (do_not_autoplace no) (effects (font (size 1.27 1.27))))
  (property "Description" "Power symbol creates a global label with name \"GND\" , ground" (at 193.04 90.17 0) (hide yes) (show_name no) (do_not_autoplace no) (effects (font (size 1.27 1.27))))
  (pin "1"))
 (symbol
  (lib_id "A3_Board:GND")
  (at 224.79 99.06 0)
  (unit 1)
  (body_style 1)
  (exclude_from_sim no)
  (in_bom yes)
  (on_board yes)
  (in_pos_files yes)
  (dnp no)
  (fields_autoplaced yes)
  (property "Reference" "#PWR04" (at 224.79 105.41 0) (hide yes) (show_name no) (do_not_autoplace no) (effects (font (size 1.27 1.27))))
  (property "Value" "GND" (at 224.79 102.87 90) (hide yes) (show_name no) (do_not_autoplace no) (effects (font (size 1.27 1.27)) (justify right)))
  (property "Footprint" "" (at 224.79 99.06 0) (hide yes) (show_name no) (do_not_autoplace no) (effects (font (size 1.27 1.27))))
  (property "Datasheet" "" (at 224.79 99.06 0) (hide yes) (show_name no) (do_not_autoplace no) (effects (font (size 1.27 1.27))))
  (property "Description" "Power symbol creates a global label with name \"GND\" , ground" (at 224.79 99.06 0) (hide yes) (show_name no) (do_not_autoplace no) (effects (font (size 1.27 1.27))))
  (pin "1"))
 (symbol
  (lib_id "A3_Board:VCC")
  (at 130.81 85.09 90)
  (unit 1)
  (body_style 1)
  (exclude_from_sim no)
  (in_bom yes)
  (on_board yes)
  (in_pos_files yes)
  (dnp no)
  (fields_autoplaced yes)
  (property "Reference" "#PWR010" (at 134.62 85.09 0) (hide yes) (show_name no) (do_not_autoplace no) (effects (font (size 1.27 1.27))))
  (property "Value" "VCC" (at 125.73 85.09 0) (hide yes) (show_name no) (do_not_autoplace no) (effects (font (size 1.27 1.27))))
  (property "Footprint" "" (at 130.81 85.09 0) (hide yes) (show_name no) (do_not_autoplace no) (effects (font (size 1.27 1.27))))
  (property "Datasheet" "" (at 130.81 85.09 0) (hide yes) (show_name no) (do_not_autoplace no) (effects (font (size 1.27 1.27))))
  (property "Description" "Power symbol creates a global label with name \"VCC\"" (at 130.81 85.09 0) (hide yes) (show_name no) (do_not_autoplace no) (effects (font (size 1.27 1.27))))
  (pin "1"))
 (symbol
  (lib_id "A3_Board:R")
  (at 130.81 100.33 180)
  (unit 1)
  (body_style 1)
  (exclude_from_sim no)
  (in_bom yes)
  (on_board yes)
  (in_pos_files yes)
  (dnp yes)
  (fields_autoplaced yes)
  (property "Reference" "R1" (at 132.08 99.06 0) (show_name no) (do_not_autoplace no) (effects (font (size 1.27 1.27)) (justify right)))
  (property "Value" "2.2K" (at 132.08 101.6 0) (show_name no) (do_not_autoplace no) (effects (font (size 1.27 1.27)) (justify right)))
  (property "Footprint" "TW_Haptic:R_0603_1608Metric" (at 132.08 100.33 90) (hide yes) (show_name no) (do_not_autoplace no) (effects (font (size 1.27 1.27))))
  (property "Datasheet" "" (at 130.81 100.33 0) (hide yes) (show_name no) (do_not_autoplace no) (effects (font (size 1.27 1.27))))
  (property "Description" "Resistor" (at 130.81 100.33 0) (hide yes) (show_name no) (do_not_autoplace no) (effects (font (size 1.27 1.27))))
  (property "MPN" "CRT03F7E2201" (at 130.81 100.33 0) (hide yes) (show_name no) (do_not_autoplace no) (effects (font (size 1.27 1.27))))
  (property "MP" "CL10A105KO8NNNC" (at 130.81 100.33 0) (hide yes) (show_name no) (do_not_autoplace no) (effects (font (size 1.27 1.27))))
  (pin "1")
  (pin "2"))
 (sheet_instances
  (path ""
   (page "1"))))
